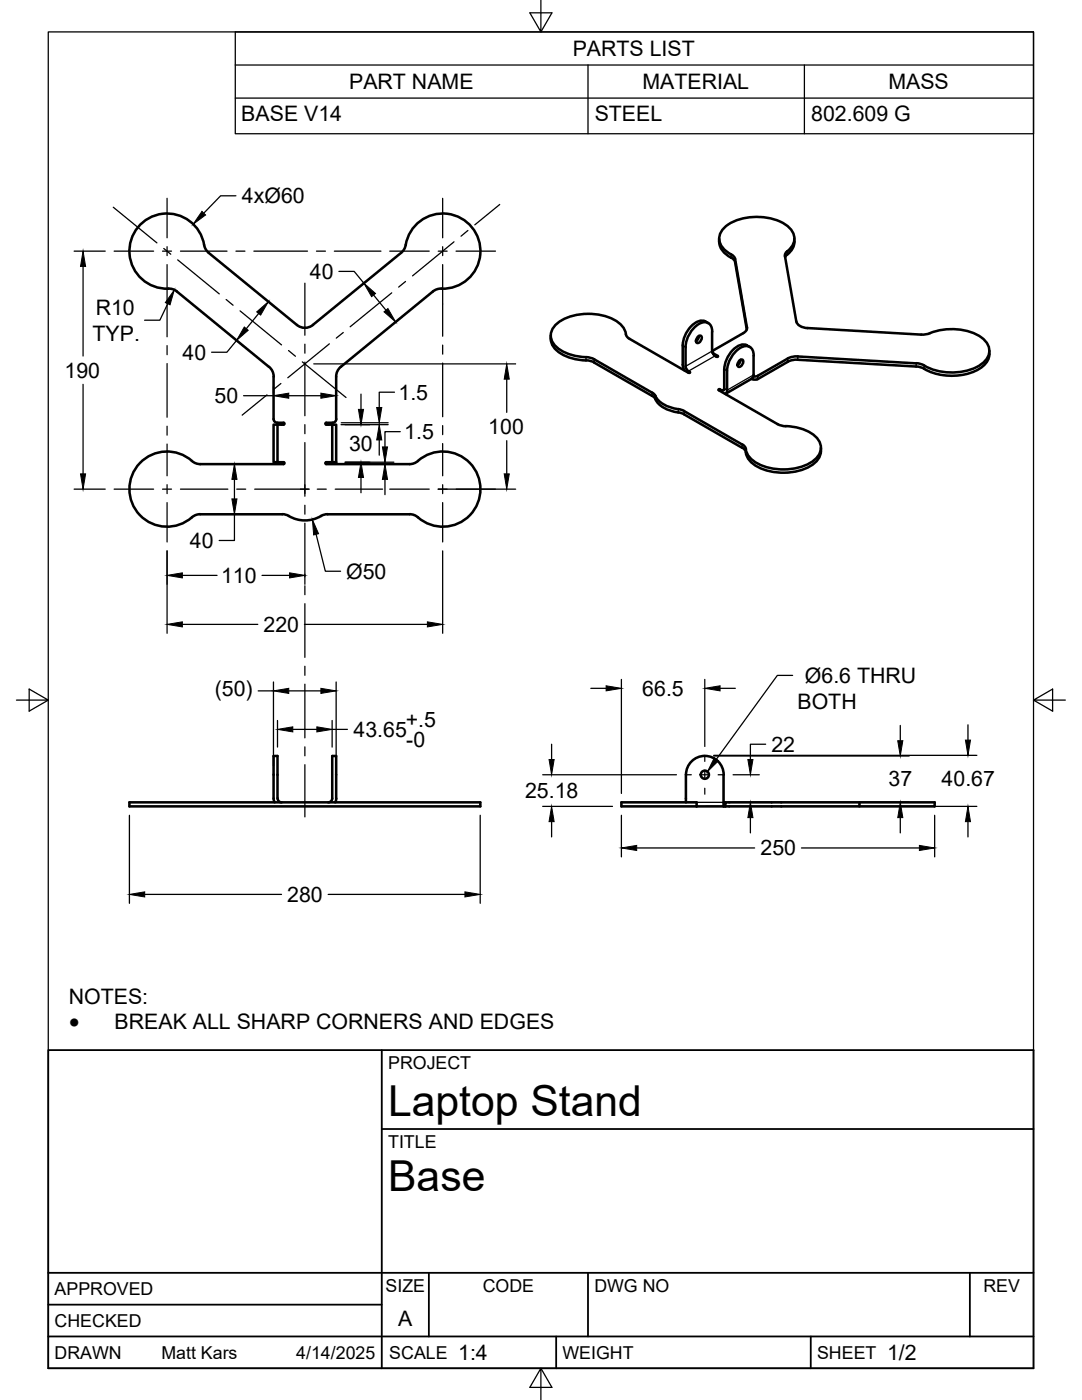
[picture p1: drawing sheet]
<svg xmlns="http://www.w3.org/2000/svg" width="216mm" height="279mm" viewBox="0 0 216 279" stroke-linecap="round" stroke-linejoin="round" font-family="sans-serif">
<!-- layer: Visible -->
<g fill="none" stroke="#000" stroke-width=".51">
<path d="M35.3 58.2l18.4 15a2.51 2.51 0 0 1 .9 2M35.3 58.2l-1-.5a7.9 7.9 0 0 1-8-4.9 7.5 7.5 0 0 1 5.3-10 7.5 7.5 0 0 1 9.2 6.4l.8 1.2 17.7 14.5a2.51 2.51 0 0 0 3.1 0M143.5 47.6v.7M143.5 48.3a4.2 4.2 0 0 0 2.7 3.3l.5 .7M146.7 51.7l2.4 13.6a1.18 1.18 0 0 1-.8 1.2M146.7 52.3l2.3 13.4M146.7 51.7l-.5-.7a4.4 4.4 0 0 1-2.7-3.1 3.8 3.8 0 0 1 2.6-3.5 11.4 11.4 0 0 1 11.1 .8 3 3 0 0 1-.3 5.2l-.3 .7 2.3 13.1M158.5 47.6v.7M158.5 48.3a4 4 0 0 1-1.7 2.9l-.1 .1M54.6 75.2v8.4a.75 .75 0 0 0 .7 .8h1.3l.2 .2-.2 .1-1.2 .1M62.4 64.9l17.7-14.5 .6-.8a8.4 8.4 0 0 1 3.6-5.8 7.5 7.5 0 0 1 11.3 4.5 7.5 7.5 0 0 1-7.9 9.3l-.7 .2-.6 .4-18.4 15a2.51 2.51 0 0 0-.9 2v8.4a.72 .72 0 0 1-.8 .8h-1.2l-.2 .2 .2 .1 1.2 .1M109.9 67.6a4.1 4.1 0 0 0 2.8 3.4 11.1 11.1 0 0 0 4.2 .9"/>
<path d="M109.9 67v.6M116.9 71.9l1.7 .4M118.5 71.7l11.9 6.9a5.9 5.9 0 0 0 5.3 3.1l.8 .3M118.5 72.3l11.9 6.9a5.8 5.8 0 0 0 5.3 3.2l.8 .3M118.6 71.7l-.8-.3a11.5 11.5 0 0 1-6.6-2 2.96 2.96 0 0 1 .2-5 11.3 11.3 0 0 1 11.8-.2 4.7 4.7 0 0 1 1.9 3l.5 .4 11.8 6.8h.3v-.2M136.8 73.1l.2 .5 .4 .5M137.4 74.1l.2 .2M139.2 67.2l.7-.2a.94 .94 0 0 1-.9 1.4 .81 .81 0 0 1 .2-1.2zM139.5 67l-.2 .6-.4 .5M141.3 64.5a2.09 2.09 0 0 0-2.9 .2 6 6 0 0 0-2.2 4.2v3.9l.4 1.1M142.1 66.2v3.9M142.1 66.2a1.62 1.62 0 0 0-.8-1.7 1.62 1.62 0 0 0-1.8 .2 5.9 5.9 0 0 0-2.7 4.6v3.8"/>
<path d="M142.1 70l.2 .6 .6 .6M142.2 70.4l1.1 .7-.3 .1M143.7 77.7l-.3 .1 11.8 6.8M147.5 72l.6-.2a.94 .94 0 0 1-.8 1.4 .81 .81 0 0 1 .2-1.2zM147.8 71.8l-.2 .6-.4 .4M148.3 66.5l-6 3.4-.2 .3M149 68.9l.6 .4M149.1 68.9a2.55 2.55 0 0 0-2.9 1l-.8 1-.7 1.7-.2 1.1v4.1l-.3 .1-.5-.2M150 75.6l.1 .1M150.1 75.6l.6 .2 .5-.2M150.4 71v3.8M150.4 74.8l-.3 .7-5.4 3.1 .2-.1 .2-.6"/>
<path d="M150.4 71a1.62 1.62 0 0 0-.8-1.8 1.62 1.62 0 0 0-1.9 .2 5.9 5.9 0 0 0-2.6 4.6v3.9M151.2 75l-.8 .1M157.2 71.6l-6 3.4M157.2 72.2l-6 3.5M157.2 72.2l.7-.3 1.3-.1 23.6 1.4 .9 .1 .7 .3M157.2 71.5l1.1-.3 .9-.1 23.6 1.4M158.9 64.2a2.24 2.24 0 0 0 2.3 1.3M161.1 65.5l23.6 1.2a12.3 12.3 0 0 1 11.1 .6 3.1 3.1 0 0 1 1.6 2.8 3.1 3.1 0 0 1-1.8 2.7 11.9 11.9 0 0 1-11.9-.2l-.9-.1M197.4 70v.7M197.4 70.7a4.1 4.1 0 0 1-3 3.4 11.8 11.8 0 0 1-10-.5M55.4 92.2h-.8v-7.4h.8v7.4h1.2l.2 .2-.2 .2M56.6 92.6h-16.6l-1.1-.2a8.3 8.3 0 0 0-6.4-2.2 7.5 7.5 0 0 0-5.9 10.6 7.5 7.5 0 0 0 12 2.2l.6-.3 .8-.1 17 .1a6.9 6.9 0 0 0 7.7 0l17-.1 1.1 .2a8.3 8.3 0 0 0 7.4 2.1 7.5 7.5 0 0 0 4.7-11 7.5 7.5 0 0 0-11.8-1.7l-.6 .3-.8 .1h-16.6"/>
<path d="M66.3 92.2h-1.2l-.2 .2 .2 .2M66.3 84.8h.8v7.4h-.8zM136.5 82l11.6 6.7M136.5 82.7l11.6 6.7M148.1 88.7l.5 .4 .2 .5M148.1 89.3l.5 .5 .2 .5M155.2 84.6l.7 .3a11.3 11.3 0 0 1 6.6 2 2.96 2.96 0 0 1-.2 5 11.3 11.3 0 0 1-11.8 .2 3.6 3.6 0 0 1-1.7-2.5M163.8 90a4.2 4.2 0 0 1-3 3.5 11.6 11.6 0 0 1-10.3-.8 3.6 3.6 0 0 1-1.7-2.4M163.8 89.4v.6M136.9 154.6v5.5M136.9 154.6a3.8 3.8 0 0 1 3.7-3.7 3.8 3.8 0 0 1 3.8 3.7M144.4 154.6v6.3"/>
<path d="M25.8 160.1h70v.8h-70zM56.2 160.1a.83 .83 0 0 1-.8-.8v-8.4h-.8v8.4l.2 .8M65.5 160.1a.79 .79 0 0 0 .8-.8v-8.4h.8v8.7l-.2 .5M124 160.1h15v.8h-15zM139 160.9h5.4M144.4 160.1h.3M144.4 160.9h.3M144.7 160.1h41.8v.8h-41.8zM171.5 160.1v.8"/>
<circle cx="140.6" cy="154.6" r=".81"/>
</g>
<!-- layer: Visible Narrow -->
<g fill="none" stroke="#000" stroke-width=".25">
<path d="M145.9 50.8v.6M146.7 51.7v.6M157.1 50.1v.7M116.9 71.3v.6M118.5 71.7v.6M130.1 78.4v.6M130.8 79v.7M136.2 68.9l.6 .4M137.6 74.3v.1M142.1 70.1l-5.3 3M142.3 70.5v.2M142.7 71l-5.3 3.1v.3"/>
<path d="M143.2 71v.2M143.7 77.7v.3M144.5 73.7l.6 .3M149 65.3v.3M150.1 75.5v.2M150.4 74.8l-5.3 3.1-.6-.3-.5 .3v.3M151.2 75v.7M157.2 71.6v.6M159.2 71.1v.7M182.8 72.5v.7M184.4 73v.6M135.3 81.7v.6"/>
<path d="M136.5 82v.7M148.1 88.7v.7M148.8 89.6v.7"/>
</g>
<!-- layer: Border -->
<path d="M9.6 6.4h196.6v266.7h-196.6zM107.9 0v6.4l-2.2-3.8h4.4l-2.2 3.8M3.3 139.7h6.3l-3.8-2.2v4.4l3.8-2.2M206.2 139.7l3.8 2.2v-4.4l-3.8 2.2h6.4M107.9 273.1l2.2 3.8h-4.4l2.2-3.8v6.3" fill="none" stroke="#000" stroke-width=".25"/>
<!-- layer: Titleblock -->
<path d="M9.6 209.6h196.6v63.5h-196.6zM76.2 209.6v63.5M76.2 225.3h130M9.6 254h196.6M85.6 254v12.7M117.3 254v12.7M193.5 254v12.7M9.6 266.7h196.6M9.6 260.4h66.6M111 266.7v6.4M161.8 266.7v6.4" fill="none" stroke="#000" stroke-width=".36"/>
<!-- layer: Parts Lists -->
<path d="M46.9 6.4h159.3v20.3h-159.3zM46.9 13h159.3M46.9 19.6h159.3M117.3 13v13.7M160.5 13v13.7" fill="none" stroke="#000" stroke-width=".25"/>
<!-- layer: Smart Centers -->
<g fill="none" stroke="#000" stroke-width=".25">
<path d="M33.3 39.6v7.9M88.3 39.6v7.9M22.6 41.4l8.7 7.1M22.8 50.1h7.8M32.4 50.1h1.8M32.7 49.6l1.4 1.1M33.3 49.2v1.8M33.3 52.8v7.9M35.5 51.9l8.3 6.8M36 50.1h9.3M45.1 59.8l1.4 1.1M47.1 50.1h1.8"/>
<path d="M50.7 50.1h10.7M60.8 56.5v10.4M63.1 50.1h1.8M66.7 50.1h9.3M77.8 50.1h7.8M78.2 58.4l-8.3 6.8M80.9 56.2l-1.4 1.1M87.4 50.1h1.8M88.3 49.2v1.8M88.3 52.8v14.3M90.6 48.3l-8.3 6.8M91 50.1h7.9"/>
<path d="M93.4 46l-1.4 1.1M99.7 40.8l-5 4.1M33.3 60.9v6.3M33.3 69v1.8M33.3 72.6v10.7M47.9 62l8.3 6.8M53.3 78.8l-5 4M56 76.5l-1.3 1.2M57.6 70l1.3 1.1M60.3 72.2l8.7 7.1M60.8 68.7v1.8M60.8 72.3v10.7"/>
<path d="M65.7 68.6l-8.3 6.8M68.5 66.4l-1.4 1.1M88.3 68.9v1.8M88.3 72.5v10.7M22.8 97.6h7.8M32.4 97.6h1.8M33.3 85.1v1.7M33.3 88.6v6.4M33.3 96.7v1.8M36 97.6h9.5M47.2 97.6h1.8M50.8 97.6h10.9"/>
<path d="M60.8 84.8v1.8M60.8 88.3v10.7M63.3 97.6h1.8M66.9 97.6h9.4M77.8 97.6h7.8M87.4 97.6h1.8M88.3 84.9v1.8M88.3 88.5v6.5M88.3 96.7v1.8M91 97.6h7.9M33.3 100.3v7.9M60.8 100.8v1.8"/>
<path d="M60.8 104.4v10.7M60.8 116.9v1.8M88.3 100.3v7.9M60.8 120.5v10.7M60.8 133v1.8M60.8 136.5v10.8M60.8 149.1v1.7M60.8 152.6v10.4M136.8 154.6h1.1M139.7 154.6h1.8M140.6 150.7v1.3M140.6 153.7v1.8"/>
<path d="M140.6 157.3v1.2M143.3 154.6h1.2"/>
</g>
<!-- layer: FD_Dimensions -->
<g fill="none" stroke="#000" stroke-width=".25">
<path d="M47.1 39.1h-3.1l-3.3 3.4M14.8 50.1h6.2M16.6 53.2v17.9M67.6 54.2h3.1l1.9 2.3M74 55.4l-1.8 1.5M74.5 58.9l2.5 3M16.6 76.7v17.9M33.5 60.6l-1.6 3.3h-3M47.1 67.8l1.5 1.3M47.2 67.9l-1.9 2.4h-3.1M48.6 79h6M51.6 62.6l-2.5 3"/>
<path d="M53.4 60.1l1.5 1.2M54.6 77.2v1.3M57.6 79h6.4M62.6 72.6h40.3M67.1 77.2v1.3M72 78.7v3M78.7 78.3h-3v3M80.3 63.1l-1.8 1.5M101.1 75.7v6.6M14.8 97.6h6.2M46.8 95.7v3.9M66.9 92.6h11.7"/>
<path d="M68.1 84.8h9.3M68.1 84.4h9.3M68.9 92.2h9.7M72 95.3v3M75.7 87.8v3M76.8 95.7v3M79.9 86.1h-3.1v3.1M87.4 97.6h15.5M101.1 87.9v6.7M33.3 109.9v16.5M36.4 114.8h6.9M46.8 102.6v5.3h-3.1"/>
<path d="M52.3 114.8h5.5M60.8 114.6v2M63.1 106.6l1.8 7.4h3.1M88.3 109.9v16.5M36.4 124.6h15M51.5 137.9h3.1M54.6 136.1v16.7M57.6 137.9h6.4M60.7 124.6h24.6M67.1 136.1v16.7M117.9 137.4h3M124 135.6v22.7"/>
<path d="M140.6 135.6v13.4M143.7 137.4h3M55.4 143.8v5.3M58.4 145.6h4.8M66.3 143.8v5.3M66.3 145.6h3M108.3 154.6h26.7M110.1 148.5v3.1M142.4 150.7h52.5M142.4 150.9h39M146.3 154.6h5.2M152.8 148.5h-3.1v3.1"/>
<path d="M179.6 144.8v3M193.1 144.7v3M25.8 162.7v17.6M28.9 178.5h27.3M65.5 178.5h27.3M95.8 162.7v17.6M108.3 160.9h13.9M110.1 164v3M124 162.7v8.3M125.8 160.1h55.6M127 169.2h23.6M140.8 160.9h54.1"/>
<path d="M149.7 163.2v3M159.9 169.2h23.6M179.6 163.2v3M186.5 162.7v8.3M193.1 164v3"/>
</g>
<g fill="#000" stroke="#000" stroke-width=".2">
<path d="M16.6 50.1l.5 3.1h-1zM40.3 42.2l.7 .7-2.5 1.8zM72.6 56.5l2.3 2.1-.8 .6zM34.8 57.9l-.9 2.9-.9-.4zM48.7 65.3l.8 .6-2.3 2zM51.2 62.3l2.4-2.1-1.6 2.7zM54.6 79l3-.5v1zM64 78.5l3.1 .5-3.1 .5zM76.6 62.2l.8-.6 1.6 2.7zM101.1 72.6l.5 3.1h-1zM16.1 94.6h1l-.5 3zM46.8 92.6l.5 3.1h-1z"/>
<path d="M46.3 99.6h1l-.5 3zM72 92.2l.5 3.1h-1zM71.5 81.7h1l-.5 3.1zM75.7 84.8l.5 3h-1zM75.2 81.3h1l-.5 3.1zM76.8 92.6l.5 3.1h-1zM76.3 89.2h1l-.5 3zM100.6 94.6h1l-.5 3zM33.3 114.8l3.1-.5v1zM57.8 114.3l3 .5-3 .5zM62.3 103.7l1.3 2.8-1 .3zM33.3 124.6l3.1-.5v1z"/>
<path d="M54.6 137.9l3-.5v1zM64 137.4l3.1 .5-3.1 .5zM85.3 124.1l3 .5-3 .5zM120.9 136.9l3.1 .5-3.1 .5zM140.6 137.4l3.1-.5v1zM55.4 145.6l3-.5v1zM63.2 145.1l3.1 .5-3.1 .5zM109.6 151.6h1l-.5 3zM149.2 151.6h1l-.5 3zM179.1 147.8h1l-.5 3.1zM192.6 147.7h1.1l-.6 3zM25.8 178.5l3.1-.5v1z"/>
<path d="M92.8 178l3 .5-3 .5zM110.1 160.9l.5 3.1h-1zM124 169.2l3-.5v1zM149.7 160.1l.5 3.1h-1zM179.6 160.1l.5 3.1h-1zM183.5 168.7l3 .5-3 .5zM193.1 160.9l.6 3.1h-1.1z"/>
</g>
<!-- layer: Hole Notes -->
<path d="M142.5 151.2l.9 .6-2.2 2.2z" fill="#000" stroke="#000" stroke-width=".2"/>
<path d="M158.2 134.8h-3.1l-12.2 16.7" fill="none" stroke="#000" stroke-width=".25"/>
<g font-size="8.5">
<text x="77.4" y="222.8">Laptop Stand</text>
<text x="77.4" y="237.8">Base</text>
</g>
<text font-size="4.5" x="13.8" y="205.4">·</text>
<g font-size="4.3">
<text x="114.3" y="11.2">PARTS LIST</text>
<text x="69.7" y="17.8">PART NAME</text>
<text x="128.2" y="17.8">MATERIAL</text>
<text x="177.3" y="17.8">MASS</text>
<text x="48.2" y="24.2">BASE V14</text>
<text x="118.7" y="24.2">STEEL</text>
<text x="161.9" y="24.2">802.609 G</text>
<text x="48.3" y="40.5">4xØ60</text>
<text x="61.8" y="55.7">40</text>
<text x="19.1" y="62.9">R10</text>
<text x="18.5" y="68">TYP.</text>
<text x="36.4" y="71.8">40</text>
<text x="12.9" y="75.4">190</text>
<text x="42.8" y="80.5">50</text>
<text x="79.5" y="79.8">1.5</text>
<text x="80.7" y="87.7">1.5</text>
<text x="97.4" y="86.6">100</text>
<text x="69.7" y="90">30</text>
<text x="37.9" y="109.4">40</text>
<text x="44.1" y="116.3">110</text>
<text x="69.1" y="115.5">Ø50</text>
<text x="52.6" y="126.1">220</text>
<text x="160.6" y="136.4">Ø6.6 THRU</text>
<text x="42.8" y="139">(50)</text>
<text x="128.2" y="138.9">66.5</text>
<text x="159.1" y="141.5">BOTH</text>
<text x="70.5" y="147.1">43.65</text>
<text x="81" y="145">+.5</text>
<text x="81.1" y="149.2">-0</text>
<text x="153.9" y="150.1">22</text>
<text x="104.8" y="159.3">25.18</text>
<text x="177.3" y="156.9">37</text>
<text x="187.9" y="156.8">40.67</text>
<text x="151.7" y="170.7">250</text>
<text x="57.3" y="180">280</text>
<text x="13.7" y="200.3">NOTES:</text>
<text x="22.9" y="205.4">BREAK ALL SHARP CORNERS AND EDGES</text>
<text x="79.5" y="264.5">A</text>
<text x="91.4" y="271.4">1:4</text>
<text x="177" y="271.4">1/2</text>
</g>
<g font-size="3.5">
<text x="77.4" y="213.4">PROJECT</text>
<text x="77.4" y="229.1">TITLE</text>
<text x="76.9" y="257.8">SIZE</text>
<text x="96.3" y="257.8">CODE</text>
<text x="118.6" y="257.8">DWG NO</text>
<text x="196.2" y="257.8">REV</text>
<text x="10.9" y="258.5">APPROVED</text>
<text x="10.9" y="264.8">CHECKED</text>
<text x="10.9" y="271.2">DRAWN</text>
<text x="32.2" y="271.2">Matt Kars</text>
<text x="59.1" y="271.2">4/14/2025</text>
<text x="77.7" y="271.2">SCALE</text>
<text x="112.2" y="271.2">WEIGHT</text>
<text x="163" y="271.2">SHEET</text>
</g>
</svg>
